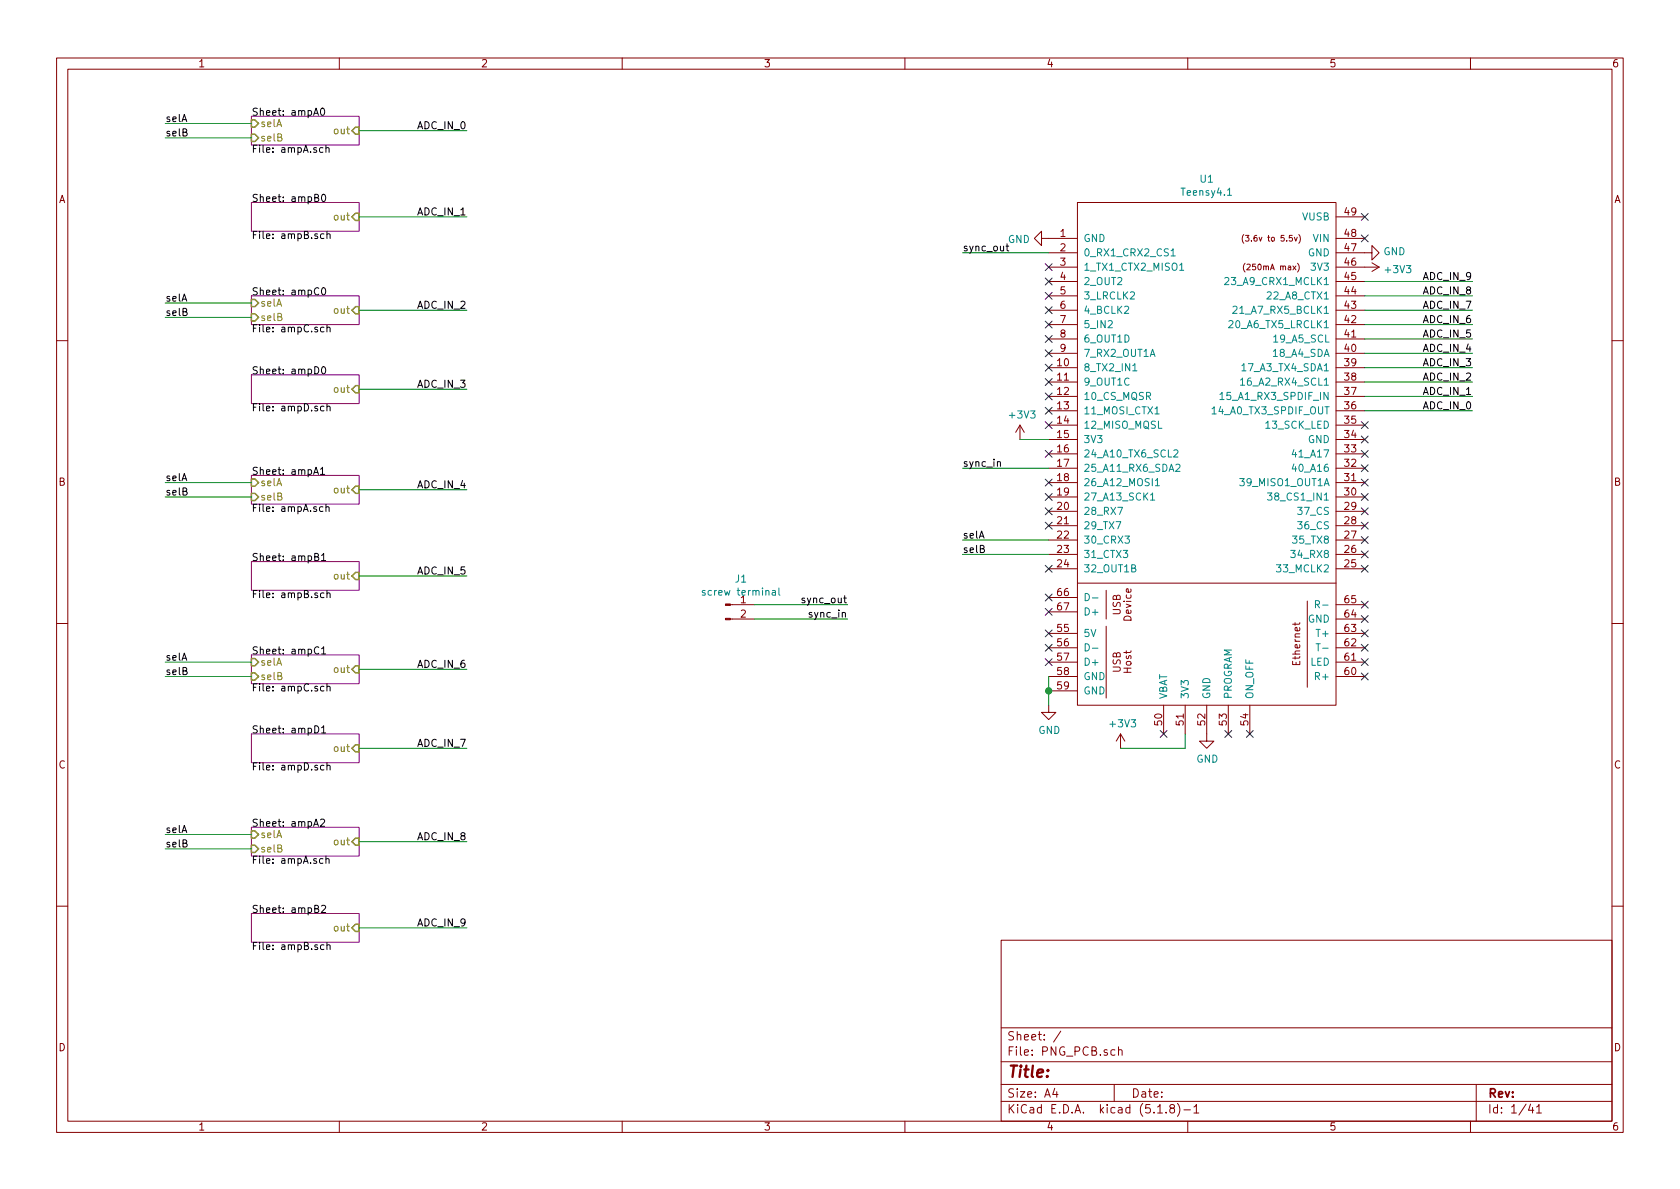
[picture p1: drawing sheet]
EESchema Schematic File Version 4
EELAYER 30 0
EELAYER END
$Descr A4 11693 8268
encoding utf-8
Sheet 1 41
Title ""
Date ""
Rev ""
Comp ""
Comment1 ""
Comment2 ""
Comment3 ""
Comment4 ""
$EndDescr
$Comp
L teensy:Teensy4.1 U1
U 1 1
P 8400 3800
F 0 "U1" H 8400 6365 50  0000 C CNN
F 1 "Teensy4.1" H 8400 6274 50  0000 C CNN
F 2 "teensy:Teensy41" H 8000 4200 50  0001 C CNN
F 3 "" H 8000 4200 50  0001 C CNN
	1    8400 3800
	1    0    0    -1  
$EndComp
Wire Wire Line
	9500 2850 10250 2850
Text Label 10250 2850 2    50   ~ 0
ADC_IN_0
$Sheet
S 1750 800  750  200 
U 6017CC5E
F0 "ampA0" 50
F1 "ampA.sch" 50
F2 "out" I R 2500 900 50 
F3 "selA" I L 1750 850 50 
F4 "selB" I L 1750 950 50 
$EndSheet
$Sheet
S 1750 1400 750  200 
U 601927EB
F0 "ampB0" 50
F1 "ampB.sch" 50
F2 "out" I R 2500 1500 50 
$EndSheet
$Sheet
S 1750 2050 750  200 
U 6019C043
F0 "ampC0" 50
F1 "ampC.sch" 50
F2 "out" I R 2500 2150 50 
F3 "selA" I L 1750 2100 50 
F4 "selB" I L 1750 2200 50 
$EndSheet
$Sheet
S 1750 2600 750  200 
U 6019DBCE
F0 "ampD0" 50
F1 "ampD.sch" 50
F2 "out" I R 2500 2700 50 
$EndSheet
$Comp
L power:GND #PWR05
U 1 1
P 8400 5100
F 0 "#PWR05" H 8400 4850 50  0001 C CNN
F 1 "GND" H 8405 4927 50  0000 C CNN
F 2 "" H 8400 5100 50  0001 C CNN
F 3 "" H 8400 5100 50  0001 C CNN
	1    8400 5100
	1    0    0    -1  
$EndComp
$Comp
L power:+3V3 #PWR04
U 1 1
P 7800 5200
F 0 "#PWR04" H 7800 5050 50  0001 C CNN
F 1 "+3V3" H 7815 5373 50  0000 C CNN
F 2 "" H 7800 5200 50  0001 C CNN
F 3 "" H 7800 5200 50  0001 C CNN
	1    7800 5200
	1    0    0    -1  
$EndComp
Wire Wire Line
	7800 5200 8250 5200
Wire Wire Line
	8250 5200 8250 5100
NoConn ~ 8100 5100
NoConn ~ 8550 5100
NoConn ~ 8700 5100
NoConn ~ 9500 4200
NoConn ~ 9500 4400
NoConn ~ 9500 4500
NoConn ~ 9500 4600
NoConn ~ 9500 4700
NoConn ~ 9500 4300
NoConn ~ 7300 4600
NoConn ~ 7300 4500
NoConn ~ 7300 4400
NoConn ~ 7300 4250
NoConn ~ 7300 4150
$Comp
L power:GND #PWR03
U 1 1
P 7300 4900
F 0 "#PWR03" H 7300 4650 50  0001 C CNN
F 1 "GND" H 7305 4727 50  0000 C CNN
F 2 "" H 7300 4900 50  0001 C CNN
F 3 "" H 7300 4900 50  0001 C CNN
	1    7300 4900
	1    0    0    -1  
$EndComp
Wire Wire Line
	7300 4700 7300 4800
Connection ~ 7300 4800
Wire Wire Line
	7300 4800 7300 4900
Text Label 6700 3750 0    50   ~ 0
selA
Text Label 6700 3850 0    50   ~ 0
selB
Wire Wire Line
	7300 3750 6700 3750
Wire Wire Line
	7300 3850 6700 3850
Wire Wire Line
	9500 2750 10250 2750
Wire Wire Line
	9500 2650 10250 2650
Wire Wire Line
	9500 2550 10250 2550
Wire Wire Line
	9500 2450 10250 2450
Wire Wire Line
	9500 2350 10250 2350
Wire Wire Line
	9500 2250 10250 2250
Wire Wire Line
	9500 2150 10250 2150
Wire Wire Line
	9500 2050 10250 2050
Wire Wire Line
	9500 1950 10250 1950
Text Label 10250 2750 2    50   ~ 0
ADC_IN_1
Text Label 10250 2650 2    50   ~ 0
ADC_IN_2
Text Label 10250 2550 2    50   ~ 0
ADC_IN_3
Text Label 10250 2450 2    50   ~ 0
ADC_IN_4
Text Label 10250 2350 2    50   ~ 0
ADC_IN_5
Text Label 10250 2250 2    50   ~ 0
ADC_IN_6
Text Label 10250 2150 2    50   ~ 0
ADC_IN_7
Text Label 10250 2050 2    50   ~ 0
ADC_IN_8
Text Label 10250 1950 2    50   ~ 0
ADC_IN_9
$Comp
L power:+3V3 #PWR07
U 1 1
P 9500 1850
F 0 "#PWR07" H 9500 1700 50  0001 C CNN
F 1 "+3V3" V 9515 1978 50  0000 L CNN
F 2 "" H 9500 1850 50  0001 C CNN
F 3 "" H 9500 1850 50  0001 C CNN
	1    9500 1850
	0    1    1    0   
$EndComp
$Comp
L power:GND #PWR06
U 1 1
P 9500 1750
F 0 "#PWR06" H 9500 1500 50  0001 C CNN
F 1 "GND" V 9505 1622 50  0000 R CNN
F 2 "" H 9500 1750 50  0001 C CNN
F 3 "" H 9500 1750 50  0001 C CNN
	1    9500 1750
	0    -1   -1   0   
$EndComp
NoConn ~ 9500 1650
NoConn ~ 9500 1500
$Comp
L power:GND #PWR02
U 1 1
P 7300 1650
F 0 "#PWR02" H 7300 1400 50  0001 C CNN
F 1 "GND" V 7305 1522 50  0000 R CNN
F 2 "" H 7300 1650 50  0001 C CNN
F 3 "" H 7300 1650 50  0001 C CNN
	1    7300 1650
	0    1    1    0   
$EndComp
NoConn ~ 7300 1850
NoConn ~ 7300 1950
NoConn ~ 7300 2050
NoConn ~ 7300 2150
NoConn ~ 7300 2250
NoConn ~ 7300 2350
NoConn ~ 7300 2450
NoConn ~ 7300 2550
NoConn ~ 7300 2650
NoConn ~ 7300 2750
NoConn ~ 7300 2850
NoConn ~ 7300 2950
NoConn ~ 7300 3150
NoConn ~ 7300 3350
NoConn ~ 7300 3450
NoConn ~ 7300 3550
NoConn ~ 7300 3650
$Comp
L power:+3V3 #PWR01
U 1 1
P 7100 3050
F 0 "#PWR01" H 7100 2900 50  0001 C CNN
F 1 "+3V3" H 7115 3223 50  0000 C CNN
F 2 "" H 7100 3050 50  0001 C CNN
F 3 "" H 7100 3050 50  0001 C CNN
	1    7100 3050
	1    0    0    -1  
$EndComp
Wire Wire Line
	7300 3050 7100 3050
NoConn ~ 7300 3950
Wire Wire Line
	7300 3250 6700 3250
Text Label 6700 3250 0    50   ~ 0
sync_in
Text Label 1150 850  0    50   ~ 0
selA
Text Label 1150 950  0    50   ~ 0
selB
Wire Wire Line
	1750 850  1150 850 
Wire Wire Line
	1750 950  1150 950 
Text Label 1150 2100 0    50   ~ 0
selA
Text Label 1150 2200 0    50   ~ 0
selB
Wire Wire Line
	1750 2100 1150 2100
Wire Wire Line
	1750 2200 1150 2200
Wire Wire Line
	2500 900  3250 900 
Text Label 3250 900  2    50   ~ 0
ADC_IN_0
Wire Wire Line
	2500 1500 3250 1500
Text Label 3250 1500 2    50   ~ 0
ADC_IN_1
Wire Wire Line
	2500 2150 3250 2150
Text Label 3250 2150 2    50   ~ 0
ADC_IN_2
Wire Wire Line
	2500 2700 3250 2700
Text Label 3250 2700 2    50   ~ 0
ADC_IN_3
$Sheet
S 1750 3300 750  200 
U 601B4C0E
F0 "ampA1" 50
F1 "ampA.sch" 50
F2 "out" I R 2500 3400 50 
F3 "selA" I L 1750 3350 50 
F4 "selB" I L 1750 3450 50 
$EndSheet
$Sheet
S 1750 3900 750  200 
U 601B4C11
F0 "ampB1" 50
F1 "ampB.sch" 50
F2 "out" I R 2500 4000 50 
$EndSheet
$Sheet
S 1750 4550 750  200 
U 601B4C16
F0 "ampC1" 50
F1 "ampC.sch" 50
F2 "out" I R 2500 4650 50 
F3 "selA" I L 1750 4600 50 
F4 "selB" I L 1750 4700 50 
$EndSheet
$Sheet
S 1750 5100 750  200 
U 601B4C19
F0 "ampD1" 50
F1 "ampD.sch" 50
F2 "out" I R 2500 5200 50 
$EndSheet
Text Label 1150 3350 0    50   ~ 0
selA
Text Label 1150 3450 0    50   ~ 0
selB
Wire Wire Line
	1750 3350 1150 3350
Wire Wire Line
	1750 3450 1150 3450
Text Label 1150 4600 0    50   ~ 0
selA
Text Label 1150 4700 0    50   ~ 0
selB
Wire Wire Line
	1750 4600 1150 4600
Wire Wire Line
	1750 4700 1150 4700
Wire Wire Line
	2500 3400 3250 3400
Text Label 3250 3400 2    50   ~ 0
ADC_IN_4
Wire Wire Line
	2500 4000 3250 4000
Text Label 3250 4000 2    50   ~ 0
ADC_IN_5
Wire Wire Line
	2500 4650 3250 4650
Text Label 3250 4650 2    50   ~ 0
ADC_IN_6
Wire Wire Line
	2500 5200 3250 5200
Text Label 3250 5200 2    50   ~ 0
ADC_IN_7
$Sheet
S 1750 5750 750  200 
U 601B73B7
F0 "ampA2" 50
F1 "ampA.sch" 50
F2 "out" I R 2500 5850 50 
F3 "selA" I L 1750 5800 50 
F4 "selB" I L 1750 5900 50 
$EndSheet
$Sheet
S 1750 6350 750  200 
U 601B73BA
F0 "ampB2" 50
F1 "ampB.sch" 50
F2 "out" I R 2500 6450 50 
$EndSheet
Text Label 1150 5800 0    50   ~ 0
selA
Text Label 1150 5900 0    50   ~ 0
selB
Wire Wire Line
	1750 5800 1150 5800
Wire Wire Line
	1750 5900 1150 5900
Wire Wire Line
	2500 5850 3250 5850
Text Label 3250 5850 2    50   ~ 0
ADC_IN_8
Wire Wire Line
	2500 6450 3250 6450
Text Label 3250 6450 2    50   ~ 0
ADC_IN_9
Text Label 5900 4300 2    50   ~ 0
sync_in
Wire Wire Line
	7300 1750 6700 1750
Text Label 6700 1750 0    50   ~ 0
sync_out
Text Label 5900 4200 2    50   ~ 0
sync_out
NoConn ~ 9500 2950
NoConn ~ 9500 3050
NoConn ~ 9500 3150
NoConn ~ 9500 3250
NoConn ~ 9500 3350
NoConn ~ 9500 3450
NoConn ~ 9500 3550
NoConn ~ 9500 3650
NoConn ~ 9500 3750
NoConn ~ 9500 3850
NoConn ~ 9500 3950
$Comp
L Connector:Conn_01x02_Male J1
U 1 1
P 5050 4200
F 0 "J1" H 5158 4381 50  0000 C CNN
F 1 "screw terminal" H 5158 4290 50  0000 C CNN
F 2 "Connector_PinHeader_2.54mm:PinHeader_1x02_P2.54mm_Vertical" H 5050 4200 50  0001 C CNN
F 3 "~" H 5050 4200 50  0001 C CNN
	1    5050 4200
	1    0    0    -1  
$EndComp
Wire Wire Line
	5250 4200 5900 4200
Wire Wire Line
	5250 4300 5900 4300
$EndSCHEMATC
